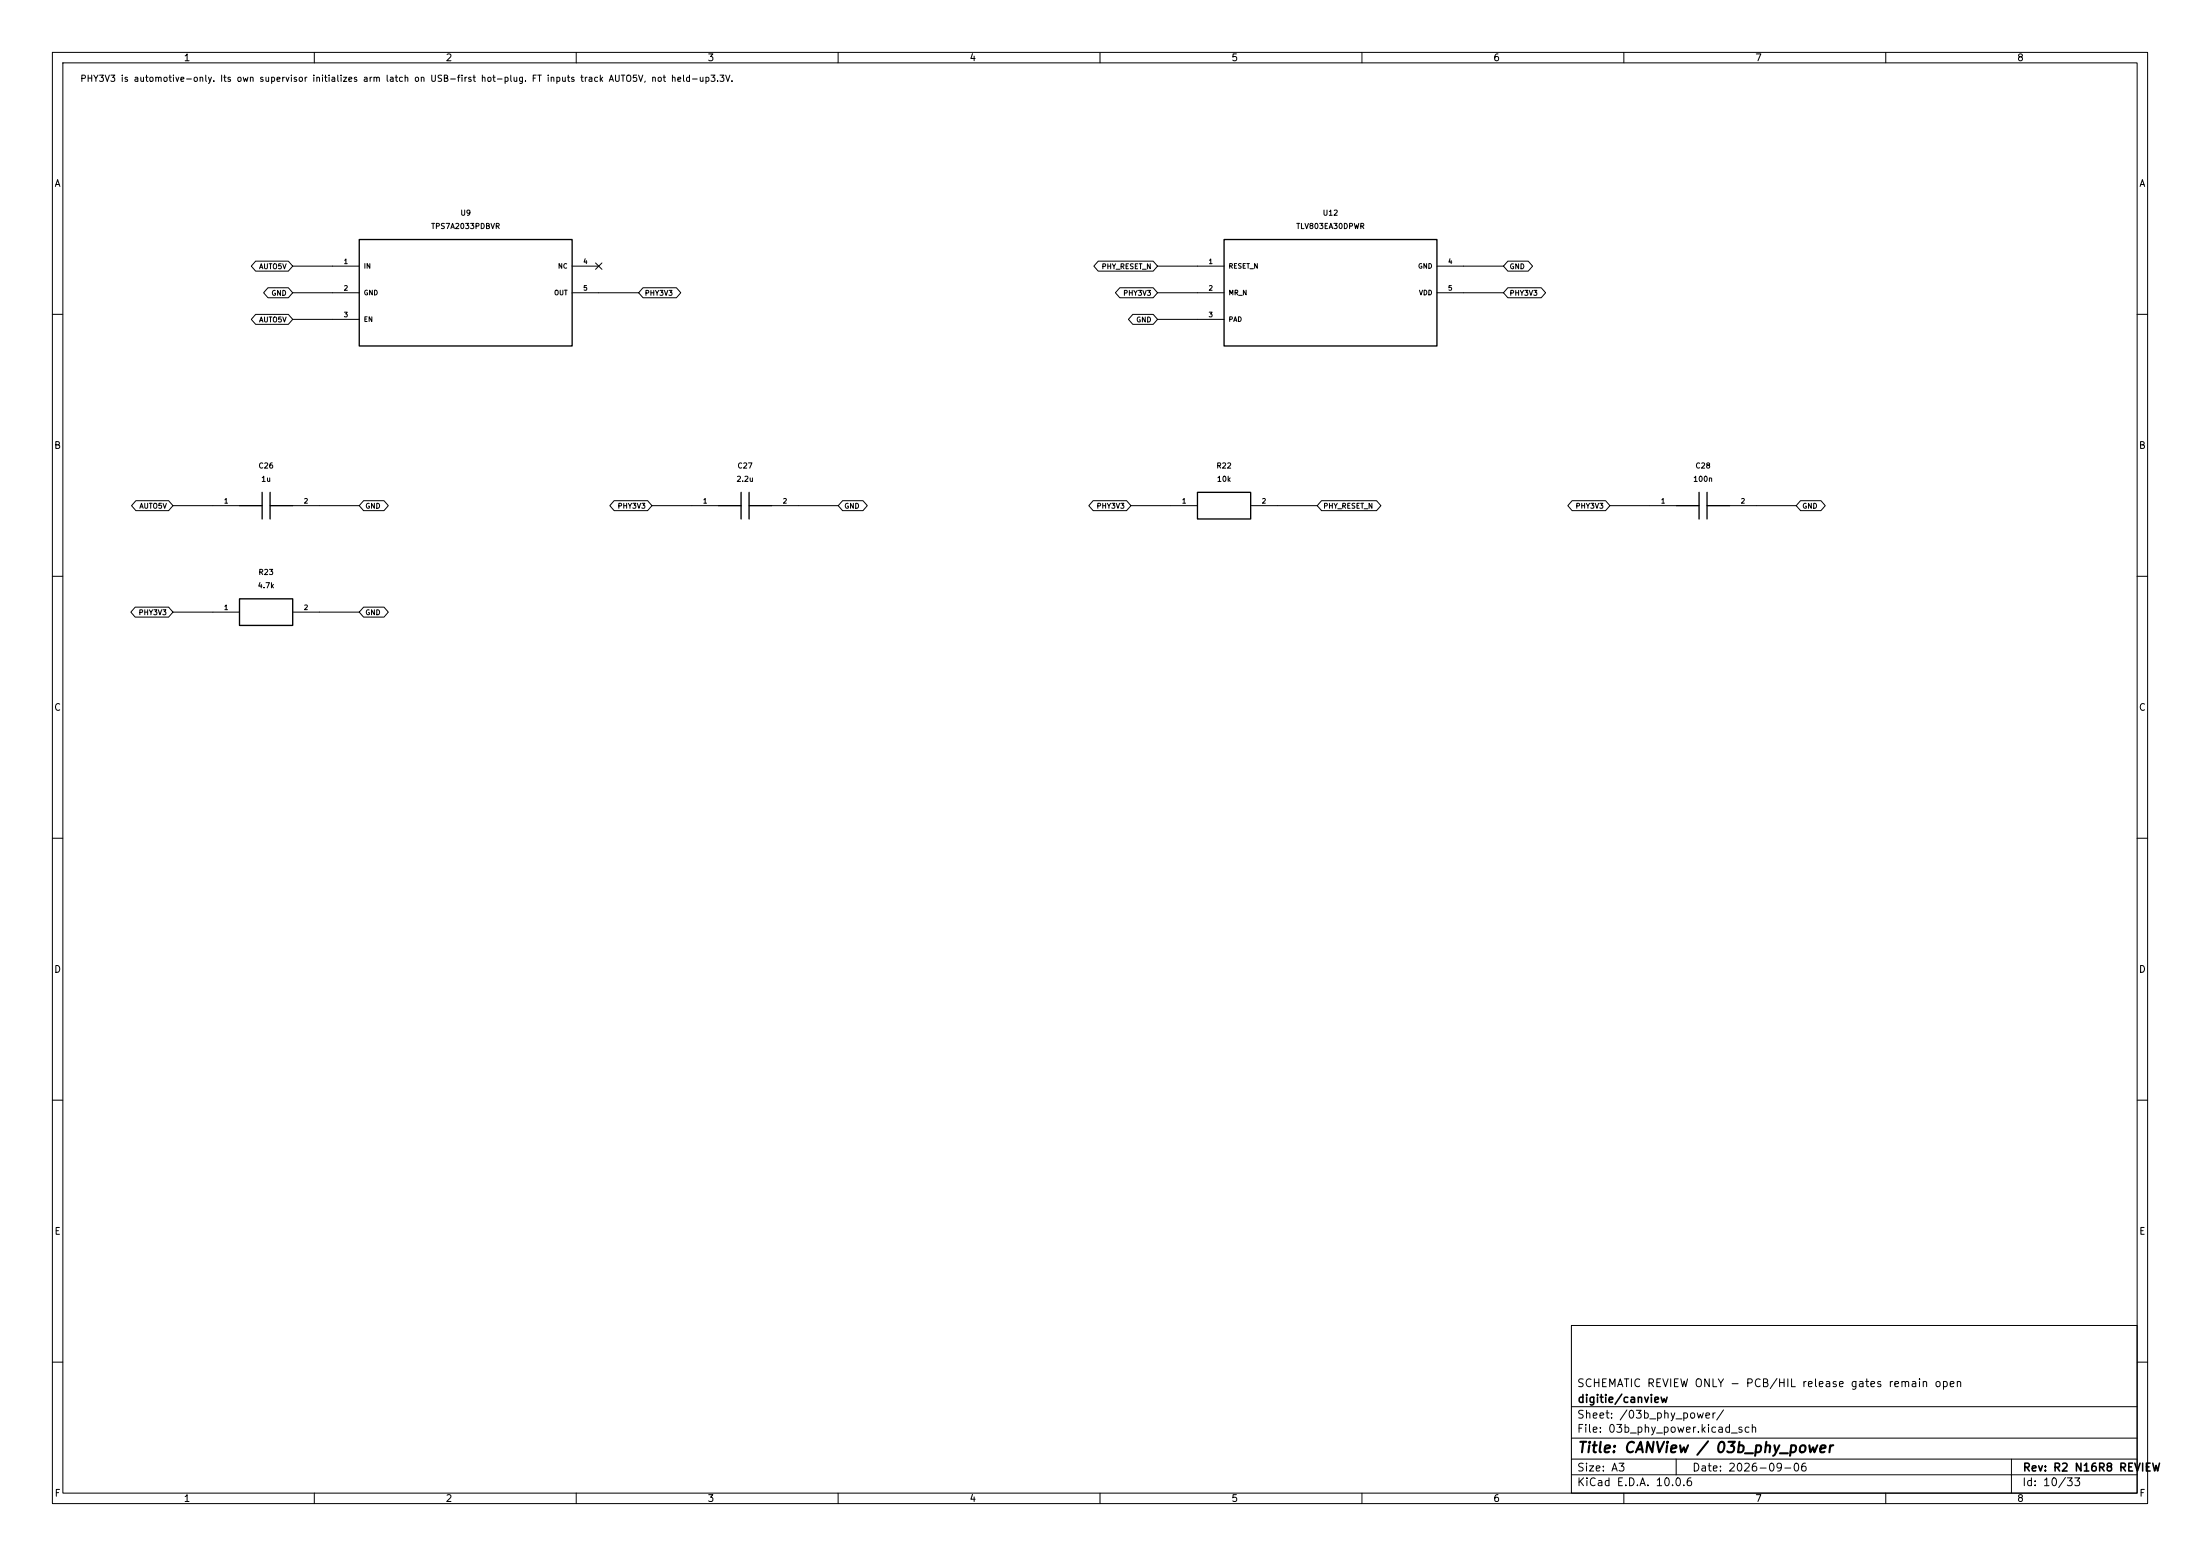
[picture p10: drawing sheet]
(kicad_sch (version 20250114) (generator "eeschema") (generator_version "10.0") (paper "A3") (title_block (title "CANView / 03b_phy_power") (date "2026-09-06") (rev "R2 N16R8 REVIEW") (company "digitie/canview") (comment 1 "SCHEMATIC REVIEW ONLY - PCB/HIL release gates remain open"))
(lib_symbols (symbol "CANView:CANView_communicator_U9" (pin_names (offset 0.762)) (in_bom yes) (on_board yes)
(property "Reference" "U" (at 0.0000 15.2400 0)  (effects (font (size 1.0 1.0)) ))
(property "Value" "TPS7A2033PDBVR" (at 0.0000 12.7000 0)  (effects (font (size 1.0 1.0)) ))
(property "Footprint" "CANView:Package_TO_SOT_SMD__SOT-23-5" (at 0.0000 0.0000 0) (hide yes) (effects (font (size 1.0 1.0)) ))
(symbol "CANView_communicator_U9_0_1" (rectangle (start -20.32 10.16) (end 20.32 -10.16) (stroke (width 0.254) (type default)) (fill (type background))))
(symbol "CANView_communicator_U9_1_1"
(pin power_in line (at -25.4 5.08 0) (length 5.08) (name "IN" (effects (font (size 0.9 0.9)) )) (number "1" (effects (font (size 0.9 0.9)) )))
(pin power_in line (at -25.4 0.0 0) (length 5.08) (name "GND" (effects (font (size 0.9 0.9)) )) (number "2" (effects (font (size 0.9 0.9)) )))
(pin input line (at -25.4 -5.08 0) (length 5.08) (name "EN" (effects (font (size 0.9 0.9)) )) (number "3" (effects (font (size 0.9 0.9)) )))
(pin passive line (at 25.4 5.08 180) (length 5.08) (name "NC" (effects (font (size 0.9 0.9)) )) (number "4" (effects (font (size 0.9 0.9)) )))
(pin power_out line (at 25.4 0.0 180) (length 5.08) (name "OUT" (effects (font (size 0.9 0.9)) )) (number "5" (effects (font (size 0.9 0.9)) )))))
(symbol "CANView:CANView_communicator_C26" (pin_names (offset 0.762) (hide yes)) (in_bom yes) (on_board yes)
(property "Reference" "C" (at 0.0000 7.6200 0)  (effects (font (size 1.0 1.0)) ))
(property "Value" "1u" (at 0.0000 5.0800 0)  (effects (font (size 1.0 1.0)) ))
(property "Footprint" "CANView:Capacitor_SMD__C_0603_1608Metric" (at 0.0000 0.0000 0) (hide yes) (effects (font (size 1.0 1.0)) ))
(symbol "CANView_communicator_C26_0_1" (polyline (pts (xy -0.762 -2.54) (xy -0.762 2.54)) (stroke (width 0.254) (type default)) (fill (type none)))(polyline (pts (xy 0.762 -2.54) (xy 0.762 2.54)) (stroke (width 0.254) (type default)) (fill (type none)))(polyline (pts (xy -5.08 0) (xy -0.762 0)) (stroke (width 0.254) (type default)) (fill (type none)))(polyline (pts (xy 0.762 0) (xy 5.08 0)) (stroke (width 0.254) (type default)) (fill (type none))))
(symbol "CANView_communicator_C26_1_1"
(pin passive line (at -10.16 0 0) (length 5.08) (name "1" (effects (font (size 0.9 0.9)) )) (number "1" (effects (font (size 0.9 0.9)) )))
(pin passive line (at 10.16 0 180) (length 5.08) (name "2" (effects (font (size 0.9 0.9)) )) (number "2" (effects (font (size 0.9 0.9)) )))))
(symbol "CANView:CANView_communicator_C27" (pin_names (offset 0.762) (hide yes)) (in_bom yes) (on_board yes)
(property "Reference" "C" (at 0.0000 7.6200 0)  (effects (font (size 1.0 1.0)) ))
(property "Value" "2.2u" (at 0.0000 5.0800 0)  (effects (font (size 1.0 1.0)) ))
(property "Footprint" "CANView:Capacitor_SMD__C_0603_1608Metric" (at 0.0000 0.0000 0) (hide yes) (effects (font (size 1.0 1.0)) ))
(symbol "CANView_communicator_C27_0_1" (polyline (pts (xy -0.762 -2.54) (xy -0.762 2.54)) (stroke (width 0.254) (type default)) (fill (type none)))(polyline (pts (xy 0.762 -2.54) (xy 0.762 2.54)) (stroke (width 0.254) (type default)) (fill (type none)))(polyline (pts (xy -5.08 0) (xy -0.762 0)) (stroke (width 0.254) (type default)) (fill (type none)))(polyline (pts (xy 0.762 0) (xy 5.08 0)) (stroke (width 0.254) (type default)) (fill (type none))))
(symbol "CANView_communicator_C27_1_1"
(pin passive line (at -10.16 0 0) (length 5.08) (name "1" (effects (font (size 0.9 0.9)) )) (number "1" (effects (font (size 0.9 0.9)) )))
(pin passive line (at 10.16 0 180) (length 5.08) (name "2" (effects (font (size 0.9 0.9)) )) (number "2" (effects (font (size 0.9 0.9)) )))))
(symbol "CANView:CANView_communicator_U12" (pin_names (offset 0.762)) (in_bom yes) (on_board yes)
(property "Reference" "U" (at 0.0000 15.2400 0)  (effects (font (size 1.0 1.0)) ))
(property "Value" "TLV803EA30DPWR" (at 0.0000 12.7000 0)  (effects (font (size 1.0 1.0)) ))
(property "Footprint" "CANView:Package_SON__Texas_X2SON-5_0.8x0.8mm_P0.48mm" (at 0.0000 0.0000 0) (hide yes) (effects (font (size 1.0 1.0)) ))
(symbol "CANView_communicator_U12_0_1" (rectangle (start -20.32 10.16) (end 20.32 -10.16) (stroke (width 0.254) (type default)) (fill (type background))))
(symbol "CANView_communicator_U12_1_1"
(pin open_collector line (at -25.4 5.08 0) (length 5.08) (name "RESET_N" (effects (font (size 0.9 0.9)) )) (number "1" (effects (font (size 0.9 0.9)) )))
(pin input line (at -25.4 0.0 0) (length 5.08) (name "MR_N" (effects (font (size 0.9 0.9)) )) (number "2" (effects (font (size 0.9 0.9)) )))
(pin passive line (at -25.4 -5.08 0) (length 5.08) (name "PAD" (effects (font (size 0.9 0.9)) )) (number "3" (effects (font (size 0.9 0.9)) )))
(pin power_in line (at 25.4 5.08 180) (length 5.08) (name "GND" (effects (font (size 0.9 0.9)) )) (number "4" (effects (font (size 0.9 0.9)) )))
(pin power_in line (at 25.4 0.0 180) (length 5.08) (name "VDD" (effects (font (size 0.9 0.9)) )) (number "5" (effects (font (size 0.9 0.9)) )))))
(symbol "CANView:CANView_communicator_R22" (pin_names (offset 0.762) (hide yes)) (in_bom yes) (on_board yes)
(property "Reference" "R" (at 0.0000 7.6200 0)  (effects (font (size 1.0 1.0)) ))
(property "Value" "10k" (at 0.0000 5.0800 0)  (effects (font (size 1.0 1.0)) ))
(property "Footprint" "CANView:Resistor_SMD__R_0402_1005Metric" (at 0.0000 0.0000 0) (hide yes) (effects (font (size 1.0 1.0)) ))
(symbol "CANView_communicator_R22_0_1" (rectangle (start -5.08 2.54) (end 5.08 -2.54) (stroke (width 0.254) (type default)) (fill (type background))))
(symbol "CANView_communicator_R22_1_1"
(pin passive line (at -10.16 0 0) (length 5.08) (name "1" (effects (font (size 0.9 0.9)) )) (number "1" (effects (font (size 0.9 0.9)) )))
(pin passive line (at 10.16 0 180) (length 5.08) (name "2" (effects (font (size 0.9 0.9)) )) (number "2" (effects (font (size 0.9 0.9)) )))))
(symbol "CANView:CANView_communicator_C28" (pin_names (offset 0.762) (hide yes)) (in_bom yes) (on_board yes)
(property "Reference" "C" (at 0.0000 7.6200 0)  (effects (font (size 1.0 1.0)) ))
(property "Value" "100n" (at 0.0000 5.0800 0)  (effects (font (size 1.0 1.0)) ))
(property "Footprint" "CANView:Capacitor_SMD__C_0402_1005Metric" (at 0.0000 0.0000 0) (hide yes) (effects (font (size 1.0 1.0)) ))
(symbol "CANView_communicator_C28_0_1" (polyline (pts (xy -0.762 -2.54) (xy -0.762 2.54)) (stroke (width 0.254) (type default)) (fill (type none)))(polyline (pts (xy 0.762 -2.54) (xy 0.762 2.54)) (stroke (width 0.254) (type default)) (fill (type none)))(polyline (pts (xy -5.08 0) (xy -0.762 0)) (stroke (width 0.254) (type default)) (fill (type none)))(polyline (pts (xy 0.762 0) (xy 5.08 0)) (stroke (width 0.254) (type default)) (fill (type none))))
(symbol "CANView_communicator_C28_1_1"
(pin passive line (at -10.16 0 0) (length 5.08) (name "1" (effects (font (size 0.9 0.9)) )) (number "1" (effects (font (size 0.9 0.9)) )))
(pin passive line (at 10.16 0 180) (length 5.08) (name "2" (effects (font (size 0.9 0.9)) )) (number "2" (effects (font (size 0.9 0.9)) )))))
(symbol "CANView:CANView_communicator_R23" (pin_names (offset 0.762) (hide yes)) (in_bom yes) (on_board yes)
(property "Reference" "R" (at 0.0000 7.6200 0)  (effects (font (size 1.0 1.0)) ))
(property "Value" "4.7k" (at 0.0000 5.0800 0)  (effects (font (size 1.0 1.0)) ))
(property "Footprint" "CANView:Resistor_SMD__R_0402_1005Metric" (at 0.0000 0.0000 0) (hide yes) (effects (font (size 1.0 1.0)) ))
(symbol "CANView_communicator_R23_0_1" (rectangle (start -5.08 2.54) (end 5.08 -2.54) (stroke (width 0.254) (type default)) (fill (type background))))
(symbol "CANView_communicator_R23_1_1"
(pin passive line (at -10.16 0 0) (length 5.08) (name "1" (effects (font (size 0.9 0.9)) )) (number "1" (effects (font (size 0.9 0.9)) )))
(pin passive line (at 10.16 0 180) (length 5.08) (name "2" (effects (font (size 0.9 0.9)) )) (number "2" (effects (font (size 0.9 0.9)) ))))))
(text "PHY3V3 is automotive-only. Its own supervisor initializes arm latch on USB-first hot-plug. FT inputs track AUTO5V, not held-up3.3V." (at 15.24 15.24 0) (effects (font (size 1.2 1.2)) (justify left)))
(symbol (lib_id "CANView:CANView_communicator_U9") (at 88.9000 55.8800 0) (unit 1) (in_bom yes) (on_board yes) (dnp no) (property "Reference" "U9" (at 88.9000 40.6400 0)  (effects (font (size 1.0 1.0)) ))(property "Value" "TPS7A2033PDBVR" (at 88.9000 43.1800 0)  (effects (font (size 1.0 1.0)) ))(property "Footprint" "CANView:Package_TO_SOT_SMD__SOT-23-5" (at 88.9000 55.8800 0) (hide yes) (effects (font (size 1.0 1.0)) ))(property "MPN" "TPS7A2033PDBVR" (at 88.9000 55.8800 0) (hide yes) (effects (font (size 1.0 1.0)) ))(property "Specification" "300mA LDO; fixed 3.3V; 1uF effective output minimum" (at 88.9000 55.8800 0) (hide yes) (effects (font (size 1.0 1.0)) ))(property "Source" "tps7a20: p4 DBV pins, input/output capacitor requirements" (at 88.9000 55.8800 0) (hide yes) (effects (font (size 1.0 1.0)) ))(property "Assembly" "FIT" (at 88.9000 55.8800 0) (hide yes) (effects (font (size 1.0 1.0)) )))
(wire (pts (xy 63.5000 50.8000) (xy 55.8800 50.8000)) (stroke (width 0) (type default)))
(global_label "AUTO5V" (shape bidirectional) (at 55.8800 50.8000 180) (effects (font (size 0.95 0.95)) (justify right)) (property "Intersheetrefs" "${INTERSHEET_REFS}" (at 55.8800 50.8000 0) (hide yes) (effects (font (size 1.0 1.0)) )))
(wire (pts (xy 63.5000 55.8800) (xy 55.8800 55.8800)) (stroke (width 0) (type default)))
(global_label "GND" (shape bidirectional) (at 55.8800 55.8800 180) (effects (font (size 0.95 0.95)) (justify right)) (property "Intersheetrefs" "${INTERSHEET_REFS}" (at 55.8800 55.8800 0) (hide yes) (effects (font (size 1.0 1.0)) )))
(wire (pts (xy 63.5000 60.9600) (xy 55.8800 60.9600)) (stroke (width 0) (type default)))
(global_label "AUTO5V" (shape bidirectional) (at 55.8800 60.9600 180) (effects (font (size 0.95 0.95)) (justify right)) (property "Intersheetrefs" "${INTERSHEET_REFS}" (at 55.8800 60.9600 0) (hide yes) (effects (font (size 1.0 1.0)) )))
(no_connect (at 114.3000 50.8000))
(wire (pts (xy 114.3000 55.8800) (xy 121.9200 55.8800)) (stroke (width 0) (type default)))
(global_label "PHY3V3" (shape bidirectional) (at 121.9200 55.8800 0) (effects (font (size 0.95 0.95)) (justify left)) (property "Intersheetrefs" "${INTERSHEET_REFS}" (at 121.9200 55.8800 0) (hide yes) (effects (font (size 1.0 1.0)) )))
(symbol (lib_id "CANView:CANView_communicator_C26") (at 50.8000 96.5200 0) (unit 1) (in_bom yes) (on_board yes) (dnp no) (property "Reference" "C26" (at 50.8000 88.9000 0)  (effects (font (size 1.0 1.0)) ))(property "Value" "1u" (at 50.8000 91.4400 0)  (effects (font (size 1.0 1.0)) ))(property "Footprint" "CANView:Capacitor_SMD__C_0603_1608Metric" (at 50.8000 96.5200 0) (hide yes) (effects (font (size 1.0 1.0)) ))(property "MPN" "GEN-C-0603-1u-16V-X7R" (at 50.8000 96.5200 0) (hide yes) (effects (font (size 1.0 1.0)) ))(property "Specification" "16V; ±10%; X7R; -55..125C; verify effective capacitance under DC bias" (at 50.8000 96.5200 0) (hide yes) (effects (font (size 1.0 1.0)) ))(property "Source" "" (at 50.8000 96.5200 0) (hide yes) (effects (font (size 1.0 1.0)) ))(property "Assembly" "FIT" (at 50.8000 96.5200 0) (hide yes) (effects (font (size 1.0 1.0)) )))
(wire (pts (xy 40.6400 96.5200) (xy 33.0200 96.5200)) (stroke (width 0) (type default)))
(global_label "AUTO5V" (shape bidirectional) (at 33.0200 96.5200 180) (effects (font (size 0.95 0.95)) (justify right)) (property "Intersheetrefs" "${INTERSHEET_REFS}" (at 33.0200 96.5200 0) (hide yes) (effects (font (size 1.0 1.0)) )))
(wire (pts (xy 60.9600 96.5200) (xy 68.5800 96.5200)) (stroke (width 0) (type default)))
(global_label "GND" (shape bidirectional) (at 68.5800 96.5200 0) (effects (font (size 0.95 0.95)) (justify left)) (property "Intersheetrefs" "${INTERSHEET_REFS}" (at 68.5800 96.5200 0) (hide yes) (effects (font (size 1.0 1.0)) )))
(symbol (lib_id "CANView:CANView_communicator_C27") (at 142.2400 96.5200 0) (unit 1) (in_bom yes) (on_board yes) (dnp no) (property "Reference" "C27" (at 142.2400 88.9000 0)  (effects (font (size 1.0 1.0)) ))(property "Value" "2.2u" (at 142.2400 91.4400 0)  (effects (font (size 1.0 1.0)) ))(property "Footprint" "CANView:Capacitor_SMD__C_0603_1608Metric" (at 142.2400 96.5200 0) (hide yes) (effects (font (size 1.0 1.0)) ))(property "MPN" "GEN-C-0603-2.2u-16V-X7R" (at 142.2400 96.5200 0) (hide yes) (effects (font (size 1.0 1.0)) ))(property "Specification" "16V; ±10%; X7R; -55..125C; verify effective capacitance under DC bias" (at 142.2400 96.5200 0) (hide yes) (effects (font (size 1.0 1.0)) ))(property "Source" "" (at 142.2400 96.5200 0) (hide yes) (effects (font (size 1.0 1.0)) ))(property "Assembly" "FIT" (at 142.2400 96.5200 0) (hide yes) (effects (font (size 1.0 1.0)) )))
(wire (pts (xy 132.0800 96.5200) (xy 124.4600 96.5200)) (stroke (width 0) (type default)))
(global_label "PHY3V3" (shape bidirectional) (at 124.4600 96.5200 180) (effects (font (size 0.95 0.95)) (justify right)) (property "Intersheetrefs" "${INTERSHEET_REFS}" (at 124.4600 96.5200 0) (hide yes) (effects (font (size 1.0 1.0)) )))
(wire (pts (xy 152.4000 96.5200) (xy 160.0200 96.5200)) (stroke (width 0) (type default)))
(global_label "GND" (shape bidirectional) (at 160.0200 96.5200 0) (effects (font (size 0.95 0.95)) (justify left)) (property "Intersheetrefs" "${INTERSHEET_REFS}" (at 160.0200 96.5200 0) (hide yes) (effects (font (size 1.0 1.0)) )))
(symbol (lib_id "CANView:CANView_communicator_U12") (at 254.0000 55.8800 0) (unit 1) (in_bom yes) (on_board yes) (dnp no) (property "Reference" "U12" (at 254.0000 40.6400 0)  (effects (font (size 1.0 1.0)) ))(property "Value" "TLV803EA30DPWR" (at 254.0000 43.1800 0)  (effects (font (size 1.0 1.0)) ))(property "Footprint" "CANView:Package_SON__Texas_X2SON-5_0.8x0.8mm_P0.48mm" (at 254.0000 55.8800 0) (hide yes) (effects (font (size 1.0 1.0)) ))(property "MPN" "TLV803EA30DPWR" (at 254.0000 55.8800 0) (hide yes) (effects (font (size 1.0 1.0)) ))(property "Specification" "3.08V threshold;130..270ms release delay; active-low open-drain" (at 254.0000 55.8800 0) (hide yes) (effects (font (size 1.0 1.0)) ))(property "Source" "tlv803e:pp4-5,9; DPW pin3 PAD may be grounded" (at 254.0000 55.8800 0) (hide yes) (effects (font (size 1.0 1.0)) ))(property "Assembly" "FIT" (at 254.0000 55.8800 0) (hide yes) (effects (font (size 1.0 1.0)) )))
(wire (pts (xy 228.6000 50.8000) (xy 220.9800 50.8000)) (stroke (width 0) (type default)))
(global_label "PHY_RESET_N" (shape bidirectional) (at 220.9800 50.8000 180) (effects (font (size 0.95 0.95)) (justify right)) (property "Intersheetrefs" "${INTERSHEET_REFS}" (at 220.9800 50.8000 0) (hide yes) (effects (font (size 1.0 1.0)) )))
(wire (pts (xy 228.6000 55.8800) (xy 220.9800 55.8800)) (stroke (width 0) (type default)))
(global_label "PHY3V3" (shape bidirectional) (at 220.9800 55.8800 180) (effects (font (size 0.95 0.95)) (justify right)) (property "Intersheetrefs" "${INTERSHEET_REFS}" (at 220.9800 55.8800 0) (hide yes) (effects (font (size 1.0 1.0)) )))
(wire (pts (xy 228.6000 60.9600) (xy 220.9800 60.9600)) (stroke (width 0) (type default)))
(global_label "GND" (shape bidirectional) (at 220.9800 60.9600 180) (effects (font (size 0.95 0.95)) (justify right)) (property "Intersheetrefs" "${INTERSHEET_REFS}" (at 220.9800 60.9600 0) (hide yes) (effects (font (size 1.0 1.0)) )))
(wire (pts (xy 279.4000 50.8000) (xy 287.0200 50.8000)) (stroke (width 0) (type default)))
(global_label "GND" (shape bidirectional) (at 287.0200 50.8000 0) (effects (font (size 0.95 0.95)) (justify left)) (property "Intersheetrefs" "${INTERSHEET_REFS}" (at 287.0200 50.8000 0) (hide yes) (effects (font (size 1.0 1.0)) )))
(wire (pts (xy 279.4000 55.8800) (xy 287.0200 55.8800)) (stroke (width 0) (type default)))
(global_label "PHY3V3" (shape bidirectional) (at 287.0200 55.8800 0) (effects (font (size 0.95 0.95)) (justify left)) (property "Intersheetrefs" "${INTERSHEET_REFS}" (at 287.0200 55.8800 0) (hide yes) (effects (font (size 1.0 1.0)) )))
(symbol (lib_id "CANView:CANView_communicator_R22") (at 233.6800 96.5200 0) (unit 1) (in_bom yes) (on_board yes) (dnp no) (property "Reference" "R22" (at 233.6800 88.9000 0)  (effects (font (size 1.0 1.0)) ))(property "Value" "10k" (at 233.6800 91.4400 0)  (effects (font (size 1.0 1.0)) ))(property "Footprint" "CANView:Resistor_SMD__R_0402_1005Metric" (at 233.6800 96.5200 0) (hide yes) (effects (font (size 1.0 1.0)) ))(property "MPN" "GEN-R-0402-10k-1%" (at 233.6800 96.5200 0) (hide yes) (effects (font (size 1.0 1.0)) ))(property "Specification" "0.1W; 50V; ±1%; ±100ppm/K; -55..155C" (at 233.6800 96.5200 0) (hide yes) (effects (font (size 1.0 1.0)) ))(property "Source" "" (at 233.6800 96.5200 0) (hide yes) (effects (font (size 1.0 1.0)) ))(property "Assembly" "FIT" (at 233.6800 96.5200 0) (hide yes) (effects (font (size 1.0 1.0)) )))
(wire (pts (xy 223.5200 96.5200) (xy 215.9000 96.5200)) (stroke (width 0) (type default)))
(global_label "PHY3V3" (shape bidirectional) (at 215.9000 96.5200 180) (effects (font (size 0.95 0.95)) (justify right)) (property "Intersheetrefs" "${INTERSHEET_REFS}" (at 215.9000 96.5200 0) (hide yes) (effects (font (size 1.0 1.0)) )))
(wire (pts (xy 243.8400 96.5200) (xy 251.4600 96.5200)) (stroke (width 0) (type default)))
(global_label "PHY_RESET_N" (shape bidirectional) (at 251.4600 96.5200 0) (effects (font (size 0.95 0.95)) (justify left)) (property "Intersheetrefs" "${INTERSHEET_REFS}" (at 251.4600 96.5200 0) (hide yes) (effects (font (size 1.0 1.0)) )))
(symbol (lib_id "CANView:CANView_communicator_C28") (at 325.1200 96.5200 0) (unit 1) (in_bom yes) (on_board yes) (dnp no) (property "Reference" "C28" (at 325.1200 88.9000 0)  (effects (font (size 1.0 1.0)) ))(property "Value" "100n" (at 325.1200 91.4400 0)  (effects (font (size 1.0 1.0)) ))(property "Footprint" "CANView:Capacitor_SMD__C_0402_1005Metric" (at 325.1200 96.5200 0) (hide yes) (effects (font (size 1.0 1.0)) ))(property "MPN" "GEN-C-0402-100n-16V-X7R" (at 325.1200 96.5200 0) (hide yes) (effects (font (size 1.0 1.0)) ))(property "Specification" "16V; ±10%; X7R; -55..125C; verify effective capacitance under DC bias" (at 325.1200 96.5200 0) (hide yes) (effects (font (size 1.0 1.0)) ))(property "Source" "" (at 325.1200 96.5200 0) (hide yes) (effects (font (size 1.0 1.0)) ))(property "Assembly" "FIT" (at 325.1200 96.5200 0) (hide yes) (effects (font (size 1.0 1.0)) )))
(wire (pts (xy 314.9600 96.5200) (xy 307.3400 96.5200)) (stroke (width 0) (type default)))
(global_label "PHY3V3" (shape bidirectional) (at 307.3400 96.5200 180) (effects (font (size 0.95 0.95)) (justify right)) (property "Intersheetrefs" "${INTERSHEET_REFS}" (at 307.3400 96.5200 0) (hide yes) (effects (font (size 1.0 1.0)) )))
(wire (pts (xy 335.2800 96.5200) (xy 342.9000 96.5200)) (stroke (width 0) (type default)))
(global_label "GND" (shape bidirectional) (at 342.9000 96.5200 0) (effects (font (size 0.95 0.95)) (justify left)) (property "Intersheetrefs" "${INTERSHEET_REFS}" (at 342.9000 96.5200 0) (hide yes) (effects (font (size 1.0 1.0)) )))
(symbol (lib_id "CANView:CANView_communicator_R23") (at 50.8000 116.8400 0) (unit 1) (in_bom yes) (on_board yes) (dnp no) (property "Reference" "R23" (at 50.8000 109.2200 0)  (effects (font (size 1.0 1.0)) ))(property "Value" "4.7k" (at 50.8000 111.7600 0)  (effects (font (size 1.0 1.0)) ))(property "Footprint" "CANView:Resistor_SMD__R_0402_1005Metric" (at 50.8000 116.8400 0) (hide yes) (effects (font (size 1.0 1.0)) ))(property "MPN" "GEN-R-0402-4.7k-1%" (at 50.8000 116.8400 0) (hide yes) (effects (font (size 1.0 1.0)) ))(property "Specification" "0.1W; 50V; ±1%; ±100ppm/K; -55..155C" (at 50.8000 116.8400 0) (hide yes) (effects (font (size 1.0 1.0)) ))(property "Source" "" (at 50.8000 116.8400 0) (hide yes) (effects (font (size 1.0 1.0)) ))(property "Assembly" "FIT" (at 50.8000 116.8400 0) (hide yes) (effects (font (size 1.0 1.0)) )))
(wire (pts (xy 40.6400 116.8400) (xy 33.0200 116.8400)) (stroke (width 0) (type default)))
(global_label "PHY3V3" (shape bidirectional) (at 33.0200 116.8400 180) (effects (font (size 0.95 0.95)) (justify right)) (property "Intersheetrefs" "${INTERSHEET_REFS}" (at 33.0200 116.8400 0) (hide yes) (effects (font (size 1.0 1.0)) )))
(wire (pts (xy 60.9600 116.8400) (xy 68.5800 116.8400)) (stroke (width 0) (type default)))
(global_label "GND" (shape bidirectional) (at 68.5800 116.8400 0) (effects (font (size 0.95 0.95)) (justify left)) (property "Intersheetrefs" "${INTERSHEET_REFS}" (at 68.5800 116.8400 0) (hide yes) (effects (font (size 1.0 1.0)) ))))
